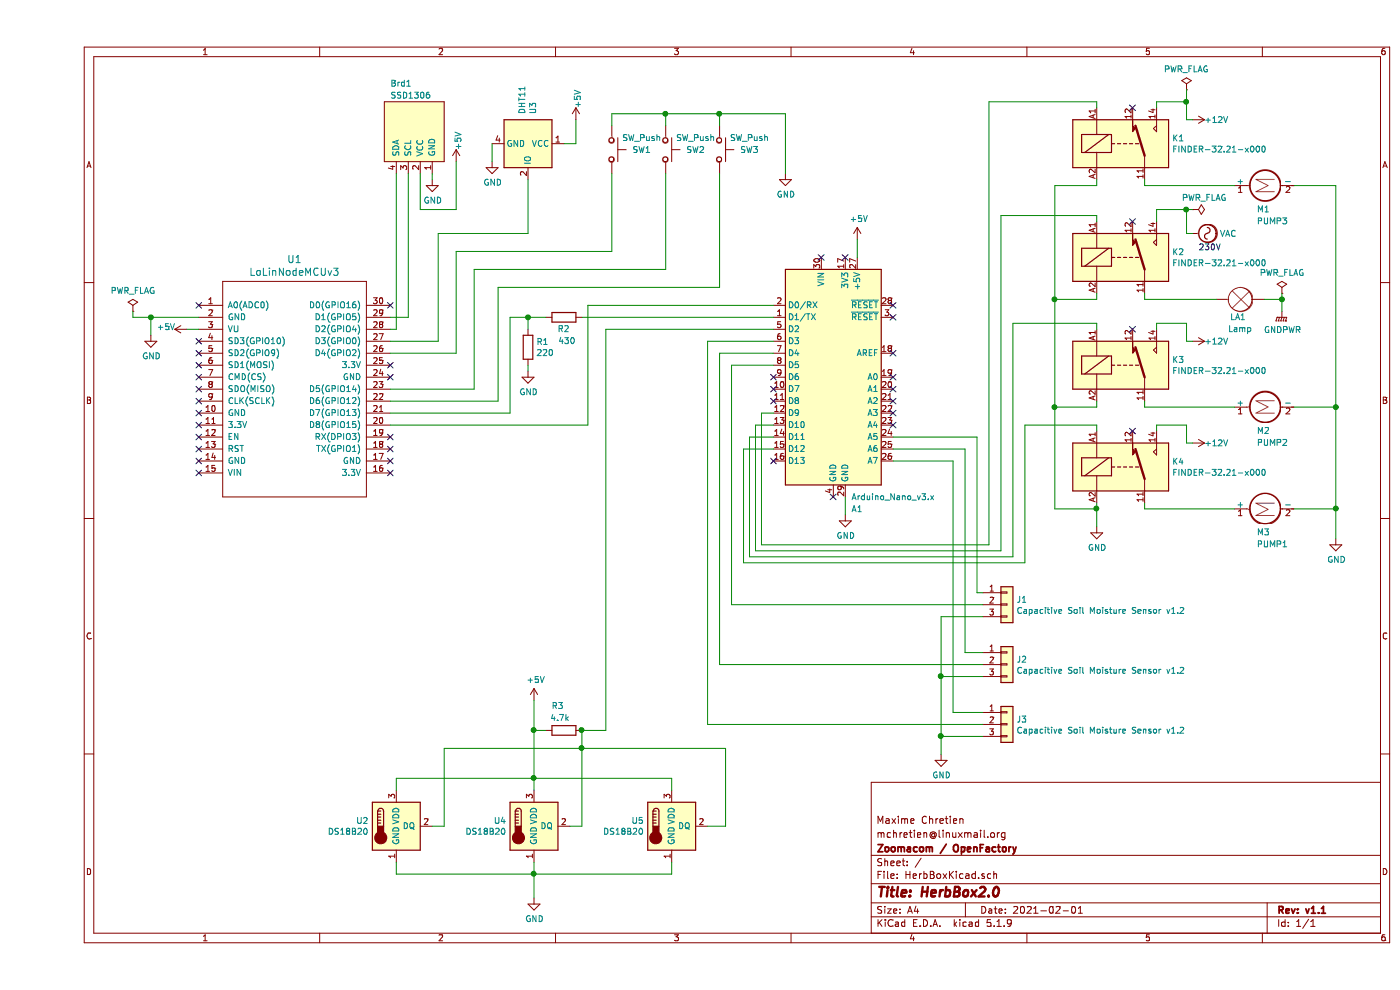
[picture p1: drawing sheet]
EESchema Schematic File Version 4
EELAYER 30 0
EELAYER END
$Descr A4 11693 8268
encoding utf-8
Sheet 1 1
Title "HerbBox2.0"
Date "2021-02-01"
Rev "v1.1"
Comp "Zoomacom / OpenFactory"
Comment1 "mchretien@linuxmail.org"
Comment2 "Maxime Chretien"
Comment3 ""
Comment4 ""
$EndDescr
$Comp
L MCU_Module:Arduino_Nano_v3.x A1
U 1 1
P 6650 3150
F 0 "A1" H 6850 2050 50  0000 C CNN
F 1 "Arduino_Nano_v3.x" H 7150 2150 50  0000 C CNN
F 2 "Module:Arduino_Nano" H 6650 3150 50  0001 C CIN
F 3 "http://www.mouser.com/pdfdocs/Gravitech_Arduino_Nano3_0.pdf" H 6650 3150 50  0001 C CNN
	1    6650 3150
	1    0    0    -1  
$EndComp
$Comp
L ESP8266:LoLinNodeMCUv3 U1
U 1 1
P 2150 3250
F 0 "U1" H 2150 4337 60  0000 C CNN
F 1 "LoLinNodeMCUv3" H 2150 4231 60  0000 C CNN
F 2 "" H 1550 2400 60  0000 C CNN
F 3 "" H 1550 2400 60  0000 C CNN
	1    2150 3250
	1    0    0    -1  
$EndComp
$Comp
L Device:R R3
U 1 1
P 4400 6100
F 0 "R3" V 4600 6100 50  0000 L CNN
F 1 "4.7k" V 4500 6050 50  0000 L CNN
F 2 "" V 4330 6100 50  0001 C CNN
F 3 "~" H 4400 6100 50  0001 C CNN
	1    4400 6100
	0    -1   -1   0   
$EndComp
$Comp
L Motor:Motor_DC M2
U 1 1
P 10200 3400
F 0 "M2" V 10000 3300 50  0000 L CNN
F 1 "PUMP2" V 9900 3150 50  0000 L CNN
F 2 "" H 10200 3310 50  0001 C CNN
F 3 "~" H 10200 3310 50  0001 C CNN
	1    10200 3400
	0    -1   -1   0   
$EndComp
$Comp
L Device:Lamp LA1
U 1 1
P 10050 2500
F 0 "LA1" V 9900 2450 50  0000 L CNN
F 1 "Lamp" V 9800 2400 50  0000 L CNN
F 2 "" V 10050 2600 50  0001 C CNN
F 3 "~" V 10050 2600 50  0001 C CNN
	1    10050 2500
	0    -1   -1   0   
$EndComp
$Comp
L Sensor_Temperature:DS18B20 U2
U 1 1
P 3000 6900
F 0 "U2" H 2770 6946 50  0000 R CNN
F 1 "DS18B20" H 2770 6855 50  0000 R CNN
F 2 "Package_TO_SOT_THT:TO-92_Inline" H 2000 6650 50  0001 C CNN
F 3 "http://datasheets.maximintegrated.com/en/ds/DS18B20.pdf" H 2850 7150 50  0001 C CNN
	1    3000 6900
	1    0    0    -1  
$EndComp
$Comp
L Sensor:DHT11 U3
U 1 1
P 4100 1200
F 0 "U3" H 3856 1246 50  0000 R CNN
F 1 "DHT11" H 3856 1155 50  0000 R CNN
F 2 "Sensor:Aosong_DHT11_5.5x12.0_P2.54mm" H 4100 800 50  0001 C CNN
F 3 "http://akizukidenshi.com/download/ds/aosong/DHT11.pdf" H 4250 1450 50  0001 C CNN
	1    4100 1200
	0    1    1    0   
$EndComp
$Comp
L Switch:SW_Push SW1
U 1 1
P 4800 1250
F 0 "SW1" V 4800 1500 50  0000 C CNN
F 1 "SW_Push" V 4700 1500 50  0000 C CNN
F 2 "" H 4800 1450 50  0001 C CNN
F 3 "~" H 4800 1450 50  0001 C CNN
	1    4800 1250
	0    1    1    0   
$EndComp
$Comp
L Device:R R2
U 1 1
P 4400 2650
F 0 "R2" V 4300 2600 50  0000 L CNN
F 1 "430" V 4200 2550 50  0000 L CNN
F 2 "" V 4330 2650 50  0001 C CNN
F 3 "~" H 4400 2650 50  0001 C CNN
	1    4400 2650
	0    -1   -1   0   
$EndComp
$Comp
L power:GND #PWR01
U 1 1
P 950 2800
F 0 "#PWR01" H 950 2550 50  0001 C CNN
F 1 "GND" H 955 2627 50  0000 C CNN
F 2 "" H 950 2800 50  0001 C CNN
F 3 "" H 950 2800 50  0001 C CNN
	1    950  2800
	1    0    0    -1  
$EndComp
$Comp
L power:+5V #PWR02
U 1 1
P 1250 2750
F 0 "#PWR02" H 1250 2600 50  0001 C CNN
F 1 "+5V" V 1265 2923 50  0000 C CNN
F 2 "" H 1250 2750 50  0001 C CNN
F 3 "" H 1250 2750 50  0001 C CNN
	1    1250 2750
	0    -1   -1   0   
$EndComp
Wire Wire Line
	1350 2650 950  2650
Wire Wire Line
	950  2650 950  2800
Wire Wire Line
	1350 2750 1250 2750
$Comp
L Device:R R1
U 1 1
P 4100 2900
F 0 "R1" H 4170 2946 50  0000 L CNN
F 1 "220" H 4170 2855 50  0000 L CNN
F 2 "" V 4030 2900 50  0001 C CNN
F 3 "~" H 4100 2900 50  0001 C CNN
	1    4100 2900
	1    0    0    -1  
$EndComp
Wire Wire Line
	4600 2550 4600 3550
Wire Wire Line
	4550 2650 6150 2650
Wire Wire Line
	4250 2650 4100 2650
Wire Wire Line
	4100 2650 4100 2750
Wire Wire Line
	2950 3450 3950 3450
Wire Wire Line
	3950 2650 4100 2650
Connection ~ 4100 2650
$Comp
L power:GND #PWR06
U 1 1
P 4100 3100
F 0 "#PWR06" H 4100 2850 50  0001 C CNN
F 1 "GND" H 4105 2927 50  0000 C CNN
F 2 "" H 4100 3100 50  0001 C CNN
F 3 "" H 4100 3100 50  0001 C CNN
	1    4100 3100
	1    0    0    -1  
$EndComp
Wire Wire Line
	4100 3050 4100 3100
$Comp
L SSD1306-128x64_OLED:SSD1306 Brd1
U 1 1
P 3150 1100
F 0 "Brd1" H 3350 700 50  0000 R CNN
F 1 "SSD1306" H 3350 800 50  0000 R CNN
F 2 "" H 3150 1350 50  0001 C CNN
F 3 "" H 3150 1350 50  0001 C CNN
	1    3150 1100
	-1   0    0    1   
$EndComp
Wire Wire Line
	2950 2750 3000 2750
Wire Wire Line
	2950 2850 3350 2850
Wire Wire Line
	3350 1950 4100 1950
$Comp
L Switch:SW_Push SW2
U 1 1
P 5250 1250
F 0 "SW2" V 5250 1500 50  0000 C CNN
F 1 "SW_Push" V 5150 1500 50  0000 C CNN
F 2 "" H 5250 1450 50  0001 C CNN
F 3 "~" H 5250 1450 50  0001 C CNN
	1    5250 1250
	0    1    1    0   
$EndComp
$Comp
L Switch:SW_Push SW3
U 1 1
P 5700 1250
F 0 "SW3" V 5700 1500 50  0000 C CNN
F 1 "SW_Push" V 5600 1500 50  0000 C CNN
F 2 "" H 5700 1450 50  0001 C CNN
F 3 "~" H 5700 1450 50  0001 C CNN
	1    5700 1250
	0    1    1    0   
$EndComp
Wire Wire Line
	2950 2950 3500 2950
Wire Wire Line
	3500 2100 4800 2100
Wire Wire Line
	2950 3250 3650 3250
Wire Wire Line
	3650 3250 3650 2250
Wire Wire Line
	3650 2250 5250 2250
Wire Wire Line
	5250 2250 5250 1450
Wire Wire Line
	2950 3350 3850 3350
Wire Wire Line
	3850 3350 3850 2400
Wire Wire Line
	3850 2400 5700 2400
Wire Wire Line
	5700 2400 5700 1450
Wire Wire Line
	4800 2100 4800 1450
Wire Wire Line
	4100 1500 4100 1950
Wire Wire Line
	3350 1950 3350 2850
Wire Wire Line
	3500 2100 3500 2950
Wire Wire Line
	4800 1050 4800 950 
Wire Wire Line
	4800 950  5250 950 
Wire Wire Line
	5250 950  5250 1050
Wire Wire Line
	5250 950  5700 950 
Wire Wire Line
	5700 950  5700 1050
Connection ~ 5250 950 
$Comp
L power:GND #PWR03
U 1 1
P 3300 1500
F 0 "#PWR03" H 3300 1250 50  0001 C CNN
F 1 "GND" H 3305 1327 50  0000 C CNN
F 2 "" H 3300 1500 50  0001 C CNN
F 3 "" H 3300 1500 50  0001 C CNN
	1    3300 1500
	1    0    0    -1  
$EndComp
$Comp
L power:+5V #PWR04
U 1 1
P 3500 1350
F 0 "#PWR04" H 3500 1200 50  0001 C CNN
F 1 "+5V" V 3515 1523 50  0000 C CNN
F 2 "" H 3500 1350 50  0001 C CNN
F 3 "" H 3500 1350 50  0001 C CNN
	1    3500 1350
	1    0    0    -1  
$EndComp
Wire Wire Line
	3300 1450 3300 1500
Wire Wire Line
	3500 1350 3500 1750
Wire Wire Line
	3500 1750 3200 1750
Wire Wire Line
	3200 1750 3200 1450
$Comp
L power:GND #PWR05
U 1 1
P 3800 1350
F 0 "#PWR05" H 3800 1100 50  0001 C CNN
F 1 "GND" H 3805 1177 50  0000 C CNN
F 2 "" H 3800 1350 50  0001 C CNN
F 3 "" H 3800 1350 50  0001 C CNN
	1    3800 1350
	1    0    0    -1  
$EndComp
Wire Wire Line
	3800 1200 3800 1350
$Comp
L power:+5V #PWR09
U 1 1
P 4500 1000
F 0 "#PWR09" H 4500 850 50  0001 C CNN
F 1 "+5V" V 4515 1173 50  0000 C CNN
F 2 "" H 4500 1000 50  0001 C CNN
F 3 "" H 4500 1000 50  0001 C CNN
	1    4500 1000
	1    0    0    -1  
$EndComp
Wire Wire Line
	4500 1000 4500 1200
Wire Wire Line
	4500 1200 4400 1200
Wire Wire Line
	5700 950  6250 950 
Connection ~ 5700 950 
$Comp
L power:GND #PWR010
U 1 1
P 6250 1450
F 0 "#PWR010" H 6250 1200 50  0001 C CNN
F 1 "GND" H 6255 1277 50  0000 C CNN
F 2 "" H 6250 1450 50  0001 C CNN
F 3 "" H 6250 1450 50  0001 C CNN
	1    6250 1450
	1    0    0    -1  
$EndComp
Wire Wire Line
	6250 950  6250 1450
Wire Wire Line
	4600 2550 6150 2550
Wire Wire Line
	2950 3550 4600 3550
$Comp
L Sensor_Temperature:DS18B20 U4
U 1 1
P 4150 6900
F 0 "U4" H 3920 6946 50  0000 R CNN
F 1 "DS18B20" H 3920 6855 50  0000 R CNN
F 2 "Package_TO_SOT_THT:TO-92_Inline" H 3150 6650 50  0001 C CNN
F 3 "http://datasheets.maximintegrated.com/en/ds/DS18B20.pdf" H 4000 7150 50  0001 C CNN
	1    4150 6900
	1    0    0    -1  
$EndComp
$Comp
L Sensor_Temperature:DS18B20 U5
U 1 1
P 5300 6900
F 0 "U5" H 5070 6946 50  0000 R CNN
F 1 "DS18B20" H 5070 6855 50  0000 R CNN
F 2 "Package_TO_SOT_THT:TO-92_Inline" H 4300 6650 50  0001 C CNN
F 3 "http://datasheets.maximintegrated.com/en/ds/DS18B20.pdf" H 5150 7150 50  0001 C CNN
	1    5300 6900
	1    0    0    -1  
$EndComp
Wire Wire Line
	5300 7200 5300 7300
Wire Wire Line
	5300 7300 4150 7300
Wire Wire Line
	4150 7300 4150 7200
Wire Wire Line
	4150 7300 3000 7300
Wire Wire Line
	3000 7300 3000 7200
Connection ~ 4150 7300
Wire Wire Line
	3000 6600 3000 6500
Wire Wire Line
	3000 6500 4150 6500
Wire Wire Line
	4150 6500 4150 6600
Wire Wire Line
	4150 6500 5300 6500
Wire Wire Line
	5300 6500 5300 6600
Connection ~ 4150 6500
Wire Wire Line
	3300 6900 3400 6900
Wire Wire Line
	3400 6900 3400 6250
Wire Wire Line
	3400 6250 4550 6250
Wire Wire Line
	4550 6250 4550 6900
Wire Wire Line
	4550 6900 4450 6900
Wire Wire Line
	5600 6900 5750 6900
Wire Wire Line
	5750 6900 5750 6250
Wire Wire Line
	5750 6250 4550 6250
Connection ~ 4550 6250
Wire Wire Line
	4550 6100 4550 6250
Wire Wire Line
	4250 6100 4150 6100
Connection ~ 4150 6100
Wire Wire Line
	4150 6100 4150 6500
$Comp
L power:+5V #PWR07
U 1 1
P 4150 5850
F 0 "#PWR07" H 4150 5700 50  0001 C CNN
F 1 "+5V" H 4165 6023 50  0000 C CNN
F 2 "" H 4150 5850 50  0001 C CNN
F 3 "" H 4150 5850 50  0001 C CNN
	1    4150 5850
	1    0    0    -1  
$EndComp
Wire Wire Line
	4150 5850 4150 6100
$Comp
L power:GND #PWR08
U 1 1
P 4150 7500
F 0 "#PWR08" H 4150 7250 50  0001 C CNN
F 1 "GND" H 4155 7327 50  0000 C CNN
F 2 "" H 4150 7500 50  0001 C CNN
F 3 "" H 4150 7500 50  0001 C CNN
	1    4150 7500
	1    0    0    -1  
$EndComp
Wire Wire Line
	4150 7300 4150 7500
Wire Wire Line
	4550 6100 4750 6100
Wire Wire Line
	4750 2750 6150 2750
Connection ~ 4550 6100
$Comp
L power:GND #PWR011
U 1 1
P 6750 4300
F 0 "#PWR011" H 6750 4050 50  0001 C CNN
F 1 "GND" H 6755 4127 50  0000 C CNN
F 2 "" H 6750 4300 50  0001 C CNN
F 3 "" H 6750 4300 50  0001 C CNN
	1    6750 4300
	1    0    0    -1  
$EndComp
$Comp
L power:+5V #PWR012
U 1 1
P 6850 2000
F 0 "#PWR012" H 6850 1850 50  0001 C CNN
F 1 "+5V" H 6865 2173 50  0000 C CNN
F 2 "" H 6850 2000 50  0001 C CNN
F 3 "" H 6850 2000 50  0001 C CNN
	1    6850 2000
	1    0    0    -1  
$EndComp
Wire Wire Line
	6750 4150 6750 4300
Wire Wire Line
	6850 2000 6850 2150
$Comp
L Relay:FINDER-32.21-x000 K4
U 1 1
P 9050 3900
F 0 "K4" H 9480 3946 50  0000 L CNN
F 1 "FINDER-32.21-x000" H 9480 3855 50  0000 L CNN
F 2 "Relay_THT:Relay_SPDT_Finder_32.21-x000" H 10320 3870 50  0001 C CNN
F 3 "https://gfinder.findernet.com/assets/Series/355/S32EN.pdf" H 9050 3900 50  0001 C CNN
	1    9050 3900
	1    0    0    -1  
$EndComp
$Comp
L Connector_Generic:Conn_01x03 J3
U 1 1
P 8100 6050
F 0 "J3" H 8180 6092 50  0000 L CNN
F 1 "Capacitive Soil Moisture Sensor v1.2" H 8180 6001 50  0000 L CNN
F 2 "" H 8100 6050 50  0001 C CNN
F 3 "~" H 8100 6050 50  0001 C CNN
	1    8100 6050
	1    0    0    -1  
$EndComp
$Comp
L Connector_Generic:Conn_01x03 J2
U 1 1
P 8100 5550
F 0 "J2" H 8180 5592 50  0000 L CNN
F 1 "Capacitive Soil Moisture Sensor v1.2" H 8180 5501 50  0000 L CNN
F 2 "" H 8100 5550 50  0001 C CNN
F 3 "~" H 8100 5550 50  0001 C CNN
	1    8100 5550
	1    0    0    -1  
$EndComp
$Comp
L Connector_Generic:Conn_01x03 J1
U 1 1
P 8100 5050
F 0 "J1" H 8180 5092 50  0000 L CNN
F 1 "Capacitive Soil Moisture Sensor v1.2" H 8180 5001 50  0000 L CNN
F 2 "" H 8100 5050 50  0001 C CNN
F 3 "~" H 8100 5050 50  0001 C CNN
	1    8100 5050
	1    0    0    -1  
$EndComp
Wire Wire Line
	7900 6150 7550 6150
Wire Wire Line
	7550 5650 7900 5650
Wire Wire Line
	7550 5650 7550 5150
Wire Wire Line
	7550 5150 7900 5150
Connection ~ 7550 5650
Wire Wire Line
	5800 5050 5800 3050
Wire Wire Line
	5800 3050 6150 3050
Wire Wire Line
	5800 5050 7900 5050
Wire Wire Line
	5700 5550 5700 2950
Wire Wire Line
	5700 2950 6150 2950
Wire Wire Line
	5700 5550 7900 5550
Wire Wire Line
	5600 6050 5600 2850
Wire Wire Line
	5600 2850 6150 2850
Wire Wire Line
	7550 5650 7550 6150
Wire Wire Line
	7900 6050 5600 6050
Wire Wire Line
	7850 4950 7850 3650
Wire Wire Line
	7900 5450 7750 5450
Wire Wire Line
	7750 5450 7750 3750
Wire Wire Line
	7750 3750 7150 3750
Wire Wire Line
	7900 5950 7650 5950
Wire Wire Line
	7650 5950 7650 3850
Wire Wire Line
	7650 3850 7150 3850
Wire Wire Line
	4750 2750 4750 6100
$Comp
L power:GND #PWR013
U 1 1
P 7550 6300
F 0 "#PWR013" H 7550 6050 50  0001 C CNN
F 1 "GND" H 7555 6127 50  0000 C CNN
F 2 "" H 7550 6300 50  0001 C CNN
F 3 "" H 7550 6300 50  0001 C CNN
	1    7550 6300
	1    0    0    -1  
$EndComp
Wire Wire Line
	7550 6150 7550 6300
Connection ~ 7550 6150
$Comp
L power:GND #PWR014
U 1 1
P 8850 4400
F 0 "#PWR014" H 8850 4150 50  0001 C CNN
F 1 "GND" H 8855 4227 50  0000 C CNN
F 2 "" H 8850 4400 50  0001 C CNN
F 3 "" H 8850 4400 50  0001 C CNN
	1    8850 4400
	1    0    0    -1  
$EndComp
Wire Wire Line
	8850 3400 8500 3400
Wire Wire Line
	8500 3400 8500 4250
Wire Wire Line
	8500 4250 8850 4250
Wire Wire Line
	8850 4250 8850 4200
Wire Wire Line
	8850 4250 8850 4400
Connection ~ 8850 4250
Wire Wire Line
	7850 3650 7150 3650
Wire Wire Line
	7900 4950 7850 4950
Wire Wire Line
	7950 4550 6050 4550
Wire Wire Line
	6050 4550 6050 3450
Wire Wire Line
	6050 3450 6150 3450
Wire Wire Line
	6150 3550 6000 3550
Wire Wire Line
	6000 3550 6000 4600
Wire Wire Line
	6000 4600 8050 4600
Wire Wire Line
	8150 4650 5950 4650
Wire Wire Line
	5950 4650 5950 3650
Wire Wire Line
	5950 3650 6150 3650
Wire Wire Line
	6150 3750 5900 3750
Wire Wire Line
	5900 3750 5900 4700
Wire Wire Line
	5900 4700 8250 4700
Wire Wire Line
	8250 4700 8250 3550
Wire Wire Line
	8250 3550 8850 3550
Wire Wire Line
	8850 3550 8850 3600
Wire Wire Line
	8150 2700 8150 4650
Wire Wire Line
	8850 3350 8850 3400
Connection ~ 8500 3400
Wire Wire Line
	8850 2700 8150 2700
Wire Wire Line
	8850 2750 8850 2700
Wire Wire Line
	8850 2500 8500 2500
Wire Wire Line
	8850 2450 8850 2500
Wire Wire Line
	8850 1550 8500 1550
Wire Wire Line
	8850 1500 8850 1550
$Comp
L Relay:FINDER-32.21-x000 K2
U 1 1
P 9050 2150
F 0 "K2" H 9480 2196 50  0000 L CNN
F 1 "FINDER-32.21-x000" H 9480 2105 50  0000 L CNN
F 2 "Relay_THT:Relay_SPDT_Finder_32.21-x000" H 10320 2120 50  0001 C CNN
F 3 "https://gfinder.findernet.com/assets/Series/355/S32EN.pdf" H 9050 2150 50  0001 C CNN
	1    9050 2150
	1    0    0    -1  
$EndComp
$Comp
L power:VAC #PWR016
U 1 1
P 9650 1950
F 0 "#PWR016" H 9650 1850 50  0001 C CNN
F 1 "VAC" V 9650 2250 50  0000 C CNN
F 2 "" H 9650 1950 50  0001 C CNN
F 3 "" H 9650 1950 50  0001 C CNN
	1    9650 1950
	0    1    1    0   
$EndComp
Wire Wire Line
	8850 850  7950 850 
$Comp
L Relay:FINDER-32.21-x000 K1
U 1 1
P 9050 1200
F 0 "K1" H 9480 1246 50  0000 L CNN
F 1 "FINDER-32.21-x000" H 9480 1155 50  0000 L CNN
F 2 "Relay_THT:Relay_SPDT_Finder_32.21-x000" H 10320 1170 50  0001 C CNN
F 3 "https://gfinder.findernet.com/assets/Series/355/S32EN.pdf" H 9050 1200 50  0001 C CNN
	1    9050 1200
	1    0    0    -1  
$EndComp
Wire Wire Line
	8850 850  8850 900 
Wire Wire Line
	7950 850  7950 4550
Wire Wire Line
	9350 1750 9350 1850
Wire Wire Line
	8050 1800 8850 1800
Wire Wire Line
	8850 1800 8850 1850
Wire Wire Line
	8050 1800 8050 4600
Wire Wire Line
	8500 1550 8500 2500
Connection ~ 8500 2500
Wire Wire Line
	8500 2500 8500 3400
Wire Wire Line
	9250 2450 9250 2500
Wire Wire Line
	9250 2500 9850 2500
$Comp
L power:PWR_FLAG #FLG01
U 1 1
P 800 2600
F 0 "#FLG01" H 800 2675 50  0001 C CNN
F 1 "PWR_FLAG" H 800 2773 50  0000 C CNN
F 2 "" H 800 2600 50  0001 C CNN
F 3 "~" H 800 2600 50  0001 C CNN
	1    800  2600
	1    0    0    -1  
$EndComp
$Comp
L power:GNDPWR #PWR019
U 1 1
P 10400 2600
F 0 "#PWR019" H 10400 2400 50  0001 C CNN
F 1 "GNDPWR" H 10404 2446 50  0000 C CNN
F 2 "" H 10400 2550 50  0001 C CNN
F 3 "" H 10400 2550 50  0001 C CNN
	1    10400 2600
	1    0    0    -1  
$EndComp
Wire Wire Line
	10250 2500 10400 2500
Wire Wire Line
	10400 2500 10400 2600
Text Notes 9700 2100 0    50   ~ 0
230V
NoConn ~ 9150 1850
$Comp
L power:+12V #PWR017
U 1 1
P 9650 2850
F 0 "#PWR017" H 9650 2700 50  0001 C CNN
F 1 "+12V" V 9650 3050 50  0000 C CNN
F 2 "" H 9650 2850 50  0001 C CNN
F 3 "" H 9650 2850 50  0001 C CNN
	1    9650 2850
	0    1    1    0   
$EndComp
Wire Wire Line
	9650 2850 9600 2850
Wire Wire Line
	9600 2850 9600 2700
Wire Wire Line
	9250 3400 9250 3350
$Comp
L power:GND #PWR020
U 1 1
P 10850 4500
F 0 "#PWR020" H 10850 4250 50  0001 C CNN
F 1 "GND" H 10855 4327 50  0000 C CNN
F 2 "" H 10850 4500 50  0001 C CNN
F 3 "" H 10850 4500 50  0001 C CNN
	1    10850 4500
	1    0    0    -1  
$EndComp
$Comp
L Motor:Motor_DC M3
U 1 1
P 10200 4250
F 0 "M3" V 10000 4150 50  0000 L CNN
F 1 "PUMP1" V 9900 4000 50  0000 L CNN
F 2 "" H 10200 4160 50  0001 C CNN
F 3 "~" H 10200 4160 50  0001 C CNN
	1    10200 4250
	0    -1   -1   0   
$EndComp
$Comp
L power:+12V #PWR018
U 1 1
P 9650 3700
F 0 "#PWR018" H 9650 3550 50  0001 C CNN
F 1 "+12V" V 9650 3900 50  0000 C CNN
F 2 "" H 9650 3700 50  0001 C CNN
F 3 "" H 9650 3700 50  0001 C CNN
	1    9650 3700
	0    1    1    0   
$EndComp
Wire Wire Line
	9650 3700 9600 3700
Wire Wire Line
	9600 3700 9600 3550
$Comp
L Motor:Motor_DC M1
U 1 1
P 10200 1550
F 0 "M1" V 10000 1450 50  0000 L CNN
F 1 "PUMP3" V 9900 1300 50  0000 L CNN
F 2 "" H 10200 1460 50  0001 C CNN
F 3 "~" H 10200 1460 50  0001 C CNN
	1    10200 1550
	0    -1   -1   0   
$EndComp
$Comp
L power:+12V #PWR015
U 1 1
P 9650 1000
F 0 "#PWR015" H 9650 850 50  0001 C CNN
F 1 "+12V" V 9650 1200 50  0000 C CNN
F 2 "" H 9650 1000 50  0001 C CNN
F 3 "" H 9650 1000 50  0001 C CNN
	1    9650 1000
	0    1    1    0   
$EndComp
Wire Wire Line
	9650 1000 9600 1000
Wire Wire Line
	9600 1000 9600 850 
Wire Wire Line
	9350 1750 9600 1750
Wire Wire Line
	9600 1750 9600 1950
Wire Wire Line
	9600 1950 9650 1950
Wire Wire Line
	9350 2700 9350 2750
Wire Wire Line
	9600 2700 9350 2700
$Comp
L Relay:FINDER-32.21-x000 K3
U 1 1
P 9050 3050
F 0 "K3" H 9480 3096 50  0000 L CNN
F 1 "FINDER-32.21-x000" H 9480 3005 50  0000 L CNN
F 2 "Relay_THT:Relay_SPDT_Finder_32.21-x000" H 10320 3020 50  0001 C CNN
F 3 "https://gfinder.findernet.com/assets/Series/355/S32EN.pdf" H 9050 3050 50  0001 C CNN
	1    9050 3050
	1    0    0    -1  
$EndComp
Wire Wire Line
	9600 3550 9350 3550
Wire Wire Line
	9350 3550 9350 3600
Wire Wire Line
	9250 4200 9250 4250
Wire Wire Line
	9600 850  9350 850 
Wire Wire Line
	9350 850  9350 900 
Wire Wire Line
	9250 1500 9250 1550
Wire Wire Line
	9250 1550 10000 1550
Wire Wire Line
	9250 3400 10000 3400
Wire Wire Line
	9250 4250 10000 4250
Wire Wire Line
	10500 3400 10850 3400
Wire Wire Line
	10850 3400 10850 4250
Wire Wire Line
	10500 4250 10850 4250
Connection ~ 10850 4250
Wire Wire Line
	10850 4250 10850 4500
Wire Wire Line
	10500 1550 10850 1550
Wire Wire Line
	10850 1550 10850 3400
Connection ~ 10850 3400
NoConn ~ 9150 3600
NoConn ~ 9150 2750
NoConn ~ 9150 900 
Wire Wire Line
	800  2600 800  2650
Wire Wire Line
	800  2650 950  2650
Connection ~ 950  2650
Wire Wire Line
	3000 1450 3000 2750
Wire Wire Line
	3100 2650 2950 2650
Wire Wire Line
	3100 1450 3100 2650
NoConn ~ 1350 3950
NoConn ~ 1350 3850
NoConn ~ 1350 3750
NoConn ~ 1350 3650
NoConn ~ 1350 3550
NoConn ~ 1350 3450
NoConn ~ 1350 3350
NoConn ~ 1350 3250
NoConn ~ 1350 3150
NoConn ~ 1350 3050
NoConn ~ 1350 2950
NoConn ~ 1350 2850
NoConn ~ 1350 2550
NoConn ~ 2950 2550
NoConn ~ 2950 3050
NoConn ~ 2950 3150
NoConn ~ 2950 3850
NoConn ~ 2950 3950
NoConn ~ 6150 3850
NoConn ~ 6150 3350
NoConn ~ 6150 3250
NoConn ~ 6150 3150
NoConn ~ 7150 2550
NoConn ~ 7150 2650
NoConn ~ 7150 2950
NoConn ~ 7150 3150
NoConn ~ 7150 3250
NoConn ~ 7150 3350
NoConn ~ 7150 3450
NoConn ~ 7150 3550
NoConn ~ 6750 2150
NoConn ~ 6550 2150
NoConn ~ 6650 4150
$Comp
L power:PWR_FLAG #FLG0101
U 1 1
P 9600 750
F 0 "#FLG0101" H 9600 825 50  0001 C CNN
F 1 "PWR_FLAG" H 9600 923 50  0000 C CNN
F 2 "" H 9600 750 50  0001 C CNN
F 3 "~" H 9600 750 50  0001 C CNN
	1    9600 750 
	1    0    0    -1  
$EndComp
$Comp
L power:PWR_FLAG #FLG0102
U 1 1
P 9650 1750
F 0 "#FLG0102" H 9650 1825 50  0001 C CNN
F 1 "PWR_FLAG" V 9550 1850 50  0000 C CNN
F 2 "" H 9650 1750 50  0001 C CNN
F 3 "~" H 9650 1750 50  0001 C CNN
	1    9650 1750
	0    1    1    0   
$EndComp
Wire Wire Line
	9650 1750 9600 1750
Connection ~ 9600 1750
Wire Wire Line
	9600 750  9600 850 
Connection ~ 9600 850 
$Comp
L power:PWR_FLAG #FLG0103
U 1 1
P 10400 2450
F 0 "#FLG0103" H 10400 2525 50  0001 C CNN
F 1 "PWR_FLAG" H 10400 2623 50  0000 C CNN
F 2 "" H 10400 2450 50  0001 C CNN
F 3 "~" H 10400 2450 50  0001 C CNN
	1    10400 2450
	1    0    0    -1  
$EndComp
Wire Wire Line
	10400 2450 10400 2500
Connection ~ 10400 2500
Wire Wire Line
	3950 3450 3950 2650
NoConn ~ 2950 3650
NoConn ~ 2950 3750
$EndSCHEMATC
